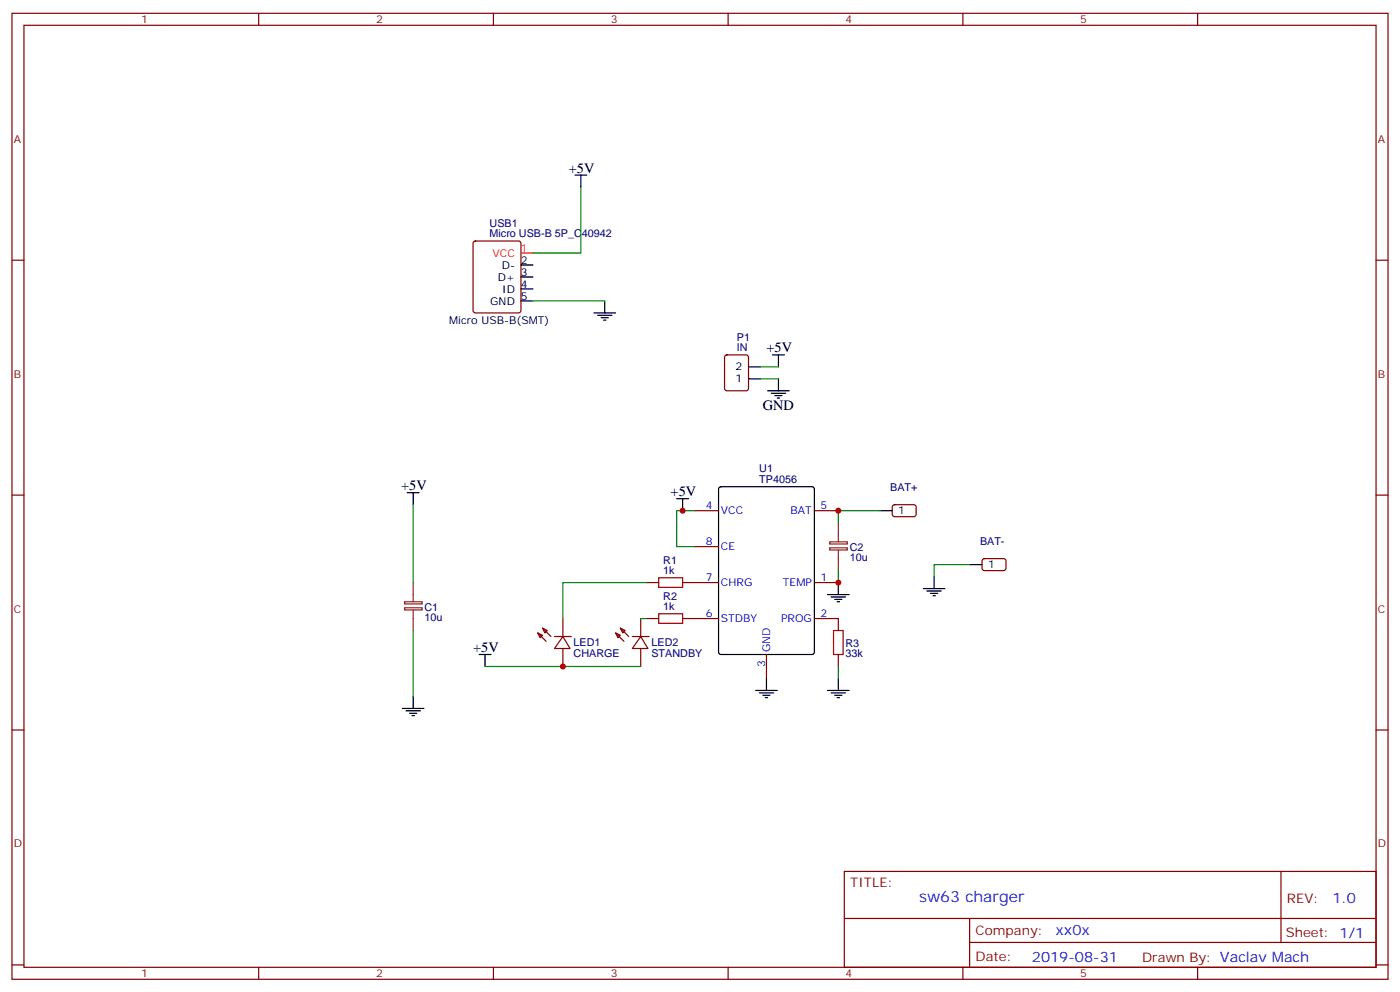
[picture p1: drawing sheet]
<svg xmlns="http://www.w3.org/2000/svg" width="412mm" height="292mm" viewBox="0 0 412 292" stroke-linecap="round" stroke-linejoin="round" font-family="sans-serif">
<g fill="none" stroke="#870000" stroke-width=".35">
<path d="M3.5 3.9h405.4v284.4h-405.4zM7.1 7.4h398.2v277.3h-398.2zM76.2 3.9v3.5M145.3 3.9v3.5M214.5 3.9v3.5M283.6 3.9v3.5M352.8 3.9v3.5M3.5 76.6h3.6M139.6 71.2l.5-.3h12.7l.6 .5 .1 20-.5 .7h-12.9l-.7-.5-.1-20zM405.3 76.6h3.6M213.7 104.7l.4-.2h5.7l.6 .4 .1 9.4-.5 .7h-5.9l-.6-.4-.1-9.4zM3.5 145.7h3.6"/>
<path d="M204.6 150.3h7.1M239.9 150.3h7M263.1 148.8l.4-.2h5.9l.5 .7-.1 2.4-.6 .4-5.9-.1-.5-.6v-2.1zM405.3 145.7h3.6M190.5 171.5h3.5M201.1 171.5h10.6M204.6 160.9h7.1M239.9 171.5h7M289.5 164.6l.5-.2 5.9 .1 .4 .6v2.4l-.7 .5-5.9-.1-.4-.6v-2.2zM158.4 186.3l1.4 .7-.7 .7zM158.4 186.3l2.5 2.5M159.8 184.9l1.4 .7-.7 .7z"/>
<path d="M159.8 184.9l2.5 2.5M163.3 187.4h5M165.8 187.4l2.1 3.5h-4.6zM165.8 182.1v5.3M165.8 190.9v5.3M181.3 186.3l1.4 .7-.7 .7zM181.3 186.3l2.5 2.5M182.7 184.9l1.4 .7-.7 .7zM182.7 184.9l2.5 2.5M186.3 187.4h4.9M188.7 187.4l2.2 3.5h-4.6zM188.7 182.1v5.3"/>
<path d="M188.7 190.9v5.3M190.5 182.1h3.5M201.1 182.1h10.6M225.8 192.7v7M239.9 182.1h7v3.5M246.9 192.7v3.5M3.5 214.9h3.6M405.3 214.9h3.6M248.7 256.5h156.6v28.2h-156.6zM377.3 256.5v20.9M248.7 270.4h156.5M285.6 277.4h119.6"/>
<path d="M285.6 270.4v14.1M3.5 284h3.6M76.2 284.7v3.6M145.3 284.7v3.6M214.5 284.7v3.6M283.6 284.7v3.6M352.8 284.7v3.6M405.3 284h3.6"/>
</g>
<g fill="none" stroke="#000" stroke-width=".35">
<path d="M169.3 51.5h3.6M171.1 51.5v3.6M153.5 78h3.5M153.5 81.5h3.5M153.5 85.1h3.5M153.5 88.6h3.5M175 92.1h6.3M176 92.8h4.3M177.1 93.5h2.1M177.8 94.2h.7M178.2 88.6v3.5M220.5 111.5h3.5"/>
<path d="M220.5 108h3.5M226.1 115h6.4M227.2 115.7h4.2M227.5 104.5h3.6M228.2 116.5h2.2M229 117.2h.7M229.3 104.5v3.5M229.3 111.5v3.5M119.9 145h3.6M121.7 145v3.6M199.3 146.8h3.5M201.1 146.8v3.5"/>
<path d="M211.9 143.5l.5-.2h26.8l.6 .4 .1 48.2-.5 .7-27 .1-.7-.5v-48.2zM259.3 150.3h3.5M243.8 175h6.3M244.8 175.7h4.3M245.9 176.4h2.1M246.6 177.1h.7M246.9 171.5v3.5M272 173.2h6.3M273 174h4.3M274.1 174.7h2.1M274.8 175.4h.7M275.2 169.7v3.5"/>
<path d="M285.8 166.2h3.5M141.1 192.7h3.5M142.9 192.7v3.5M225.8 199.7v3.5M246.9 199.7v3.5M118.5 208.5h6.4M119.6 209.2h4.2M120.6 209.9h2.2M121.4 210.6h.7M121.7 205v3.5M222.6 203.2h6.4M223.7 203.9h4.2"/>
<path d="M224.7 204.6h2.1M225.4 205.4h.7M243.8 203.2h6.3M244.8 203.9h4.3M245.9 204.6h2.1M246.6 205.4h.7"/>
</g>
<path d="M244.4 159.5h5.2v.6h-5.2zM246.9 153.8v5.7M119.2 178.9h5.2v.6h-5.2zM119.2 177.1h5.2v.7h-5.2zM121.7 171.5v5.6M121.7 179.6v6M244.4 161.3h5.2v.6h-5.2zM246.9 162v6" fill="none" stroke="#8c2424" stroke-width=".35"/>
<path d="M194 170.1h7.1v2.8h-7.1zM194 180.7h7.1v2.8h-7.1zM245.5 185.6h2.9v7.1h-2.9z" fill="none" stroke="#a10000" stroke-width=".35"/>
<path d="M153.5 74.5h3.5" fill="none" stroke="#f00" stroke-width=".35"/>
<g fill="none" stroke="#008700" stroke-width=".35">
<path d="M171.1 55.1v19.4h-14.1M157 88.6h21.2M224 108h5.3M224 111.5h5.3M121.7 148.6v22.9M204.6 150.3h-5.3v10.6h5.3M259.3 150.3h-12.4v3.5M190.5 171.5h-24.7v10.6M246.9 168v3.5M285.8 166.2h-10.6v3.5M121.7 185.6v19.4M142.9 196.2h45.8"/>
<path d="M188.7 182.1h1.8M246.9 196.2v3.5"/>
</g>
<g fill="#c00">
<circle cx="165.8" cy="196.2" r=".88"/>
<circle cx="246.9" cy="171.5" r=".88"/>
<circle cx="201.1" cy="150.3" r=".88"/>
<circle cx="246.9" cy="150.3" r=".88"/>
</g>
<text font-size="4.6" fill="#00f" x="270.8" y="265.5">sw63 charger</text>
<g font-size="4.2">
<text x="167.6" y="50.8">+5V</text>
<text x="225.8" y="103.8">+5V</text>
<text x="224.7" y="120.7">GND</text>
<text x="118.2" y="144.3">+5V</text>
<text x="197.6" y="146.1">+5V</text>
<text x="139.3" y="191.9">+5V</text>
</g>
<g font-size="4.2" fill="#00f">
<text x="392.5" y="265.8">1.0</text>
<text x="310.9" y="275.3">xx0x</text>
<text x="304" y="283.1">2019-08-31</text>
</g>
<g font-size="3.9" fill="#800">
<text x="250.5" y="261.1">TITLE:</text>
<text x="379.1" y="265.8">REV:</text>
<text x="287.4" y="275.3">Company:</text>
<text x="378.7" y="275.9">Sheet: 1/1</text>
<text x="287.4" y="283">Date:</text>
<text x="336.4" y="283.1">Drawn By: Vaclav Mach</text>
</g>
<g font-size="3.2" fill="#800">
<text x="41.6" y="6.9">1</text>
<text x="110.8" y="6.9">2</text>
<text x="179.9" y="6.9">3</text>
<text x="249.1" y="6.9">4</text>
<text x="318.2" y="6.9">5</text>
<text x="4.1" y="42">A</text>
<text x="405.9" y="42">A</text>
<text x="4.1" y="111.2">B</text>
<text x="405.9" y="111.2">B</text>
<text x="4.1" y="180.3">C</text>
<text x="405.9" y="180.3">C</text>
<text x="4.1" y="249.4">D</text>
<text x="405.9" y="249.4">D</text>
<text x="41.6" y="287.7">1</text>
<text x="110.8" y="287.7">2</text>
<text x="179.9" y="287.7">3</text>
<text x="249.1" y="287.7">4</text>
<text x="318.2" y="287.7">5</text>
</g>
<g font-size="3.2" fill="#000080">
<text x="144.2" y="69.9">Micro USB-B 5P_C40942</text>
<text x="144.2" y="66.7">USB1</text>
<text x="217.1" y="100.3">P1</text>
<text x="217.1" y="103.4">IN</text>
<text x="223.7" y="142.2">TP4056</text>
<text x="223.7" y="139">U1</text>
<text x="262.2" y="144.4">BAT+</text>
<text x="288.7" y="160.3">BAT-</text>
<text x="195.4" y="166">R1</text>
<text x="250.3" y="165.2">10u</text>
<text x="250.3" y="162.2">C2</text>
<text x="195.4" y="169">1k</text>
<text x="125.1" y="179.8">C1</text>
<text x="195.4" y="179.6">1k</text>
<text x="195.4" y="176.6">R2</text>
<text x="125.1" y="182.8">10u</text>
<text x="169" y="190.3">LED1</text>
<text x="191.9" y="190.3">LED2</text>
<text x="249.1" y="190.3">R3</text>
<text x="169" y="193.5">CHARGE</text>
<text x="191.9" y="193.5">STANDBY</text>
<text x="249.1" y="193.4">33k</text>
</g>
<g font-size="3.2" fill="#f00">
<text x="145.1" y="75.5">VCC</text>
<text x="153.5" y="74.1">1</text>
</g>
<g font-size="3.2">
<text x="153.5" y="77.6">2</text>
<text x="146.7" y="82.6">D+</text>
<text x="147.8" y="79.1">D-</text>
<text x="153.5" y="81.2">3</text>
<text x="144.4" y="89.6">GND</text>
<text x="147.9" y="86.1">ID</text>
<text x="153.5" y="84.7">4</text>
<text x="153.5" y="88.2">5</text>
<text x="132.3" y="95.4">Micro USB-B(SMT)</text>
<text x="216.7" y="112.6">1</text>
<text x="216.7" y="109">2</text>
<text x="264.6" y="151.4">1</text>
<text x="291" y="167.3">1</text>
</g>
<g font-size="3.2" fill="#00f">
<text x="207.9" y="150">4</text>
<text x="241.7" y="150">5</text>
<text x="212.4" y="151.4">VCC</text>
<text x="232.9" y="151.4">BAT</text>
<text x="207.9" y="160.5">8</text>
<text x="212.4" y="162">CE</text>
<text x="207.9" y="171.1">7</text>
<text x="212.4" y="172.5">CHRG</text>
<text x="230.6" y="172.5">TEMP</text>
<text x="241.7" y="171.1">1</text>
<text x="207.9" y="181.7">6</text>
<text x="212.4" y="183.1">STDBY</text>
<text x="230.1" y="183.1">PROG</text>
<text x="241.7" y="181.7">2</text>
<text x="226.8" y="191.9" transform="rotate(-90 226.8 191.9)">GND</text>
<text x="225.4" y="196.4" transform="rotate(-90 225.4 196.4)">3</text>
</g>
</svg>
